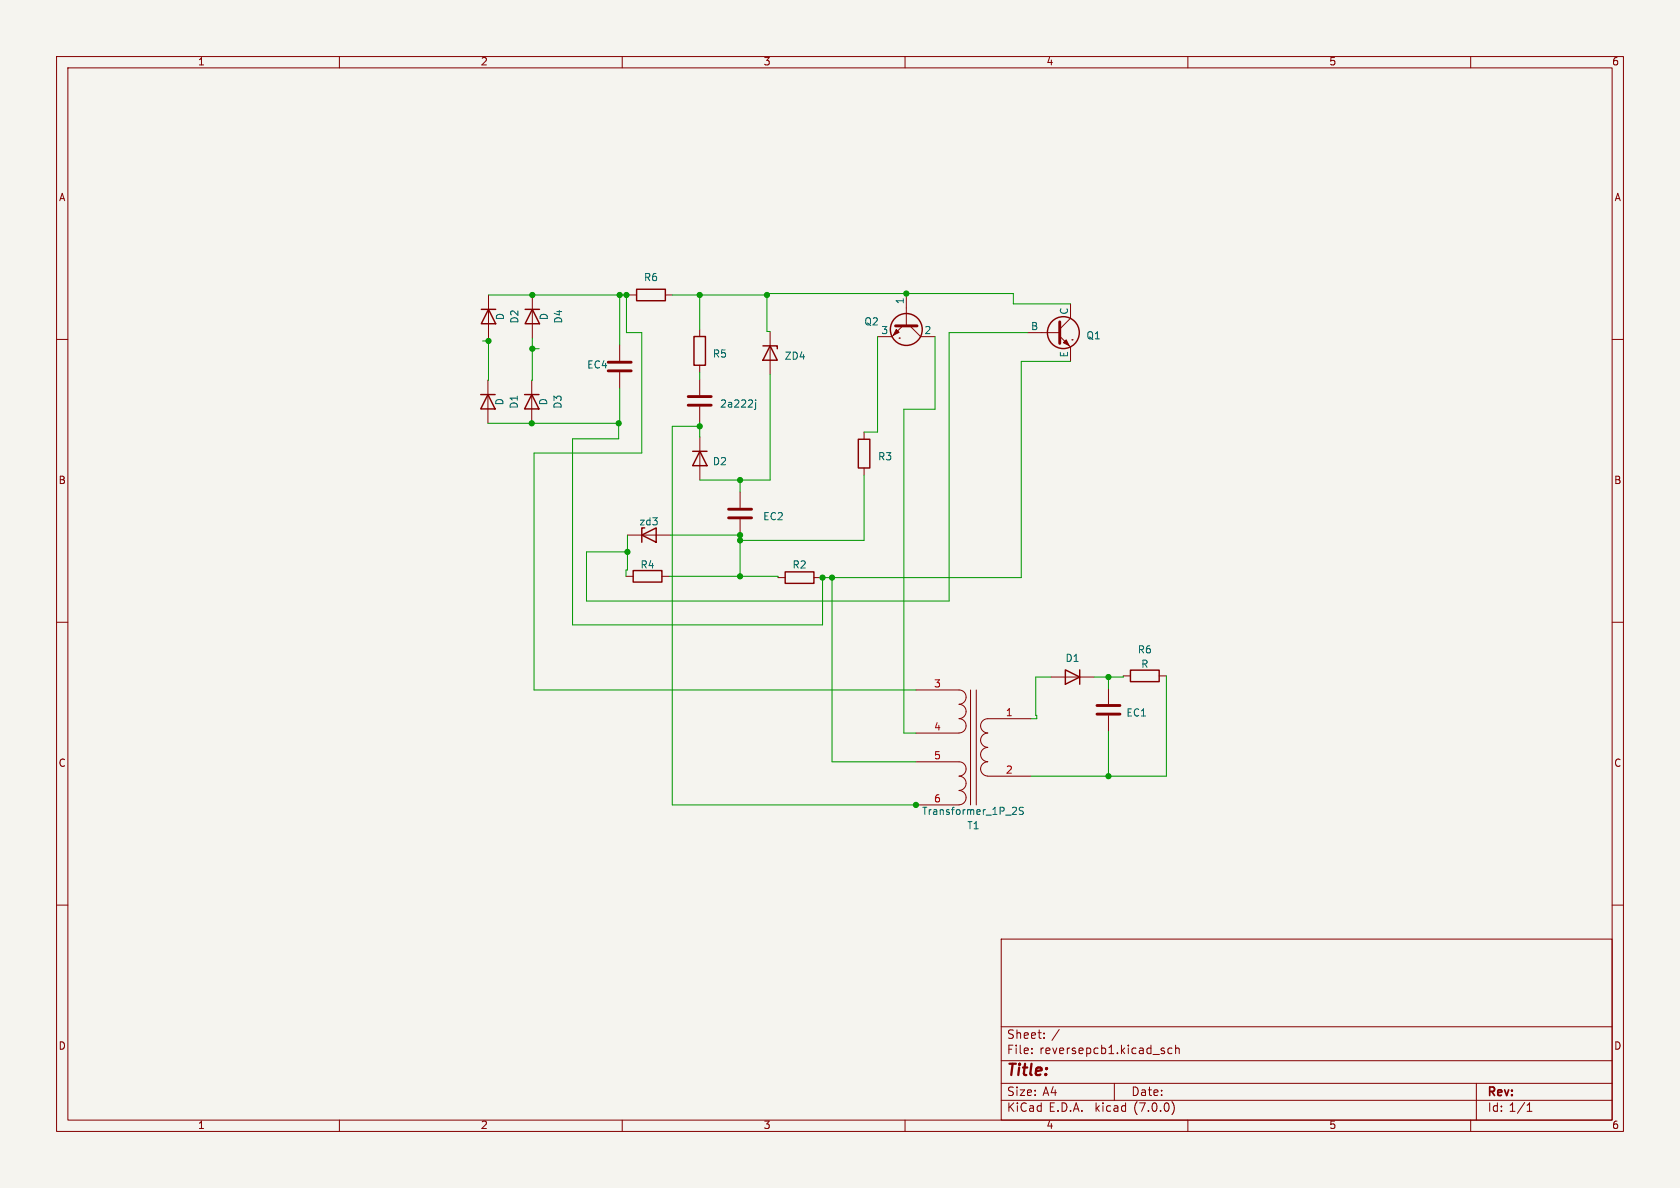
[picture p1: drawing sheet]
<svg xmlns="http://www.w3.org/2000/svg" width="297mm" height="210mm" viewBox="0 0 297 210" stroke-linecap="round" stroke-linejoin="round" font-family="sans-serif">
<path d="M0 0h297v210h-297z" fill="#f5f4ef" stroke="#f5f4ef" stroke-width=".18"/>
<g fill="none" stroke="#840000" stroke-width=".18">
<path d="M10 10h277v190h-277zM12 12h273v186h-273zM60 10v2M110 10v2M160 10v2M210 10v2M260 10v2M10 60h2M86.4 52.1v7.7M94.1 52.1v7.7M111.3 52.1h1.2M117.6 52.1h1.3"/>
<path d="M123.7 58.2v1.3M136.1 58.6v7.6M159 59.8h.1M159.6 57.6l-1.9 1.9h-2.6M160.2 51.9v5.7M160.9 57.6l1.9 1.9h2.5M181.6 58.8h5.8M187.4 59.4l1.9 1.9v2.6M189.3 53.7v2.6l-1.9 1.9M285 60h2M86.3 67.2v7.6M94 67.2v7.6"/>
<path d="M109.6 61v2.8M109.6 65.8v2.8M123.7 64.6v1.2M123.7 67.1v2.8M123.7 71.9v2.8M123.7 77.2v7.7M152.8 76.4v1.2M189.5 60.1h.1M110.9 94.6h7.6M130.8 87v2.8M130.8 91.8v2.8M152.8 82.7v1.3"/>
<path d="M10 110h2M110.7 101.9h1.2M117 101.9h1.3M137.5 102.1h1.3M143.9 102.1h1.3M185.8 119.7h7.6M198.6 119.5h1.2M204.9 119.5h1.3M285 110h2M161.9 134.7h7.6a1.26 1.26 0 0 1 1.3 1.2 1.26 1.26 0 0 1-1.3 1.3M161.9 122h7.6a1.27 1.27 0 0 1 1.3 1.2 1.27 1.27 0 0 1-1.3 1.3 1.26 1.26 0 0 1 1.3 1.3 1.26 1.26 0 0 1-1.3 1.2M169.5 139.8a1.26 1.26 0 0 1 1.3 1.2 1.26 1.26 0 0 1-1.3 1.3h-7.6"/>
<path d="M169.5 137.2a1.26 1.26 0 0 1 1.3 1.3 1.26 1.26 0 0 1-1.3 1.2M169.5 127.1a1.26 1.26 0 0 1 1.3 1.2 1.26 1.26 0 0 1-1.3 1.3h-7.6M171.6 122v20.3M172.6 122v20.3M174.6 134.7a1.26 1.26 0 0 0-1.2 1.2 1.26 1.26 0 0 0 1.2 1.3M174.6 132.1a1.26 1.26 0 0 0-1.2 1.3 1.26 1.26 0 0 0 1.2 1.2M174.6 137.2h7.6M182.2 127.1h-7.6a1.27 1.27 0 0 0-1.2 1.2 1.27 1.27 0 0 0 1.2 1.3 1.26 1.26 0 0 0-1.2 1.2 1.26 1.26 0 0 0 1.2 1.3M196 121.7v2.8M196 126.5v2.8M10 160h2M285 160h2"/>
<path d="M177 166h108v32h-108zM60 198v2M110 198v2M160 198v2M177 194.5h108M177 191.5h108M177 187.5h108M177 181.5h108M182.4 186.1v.2M182.4 185.3v.2M184.6 183.4v.2M184.6 182.6v.2"/>
<path d="M197 191.5v3M205.7 185.8l.2 .2-.2 .3M205.7 185.3h.1M207.2 194.7a1.72 1.72 0 0 1 0 2.3M207.2 185.3h-.4l-.3 .2v.5l.1 .2h.6M207.8 185.4l.2-.1h.4l.1 1M207.8 184.8v1.5M210 198v2M260 198v2M261 191.5v6.5M270 196.5h.8M270 195.4l.4-.4v1.5"/>
</g>
<g fill="none" stroke="#840000" stroke-width=".25">
<path d="M85.1 54.7h2.5M86.4 54.7l1.2 2.5h-2.5zM92.8 54.7h2.6M94.1 54.7l1.3 2.5h-2.6zM112.5 51.1h5.1v2.1h-5.1zM122.7 59.5h2v5.1h-2zM85 69.7h2.5M86.3 69.7l1.2 2.6h-2.5zM92.7 69.7h2.6M94 69.7l1.3 2.6h-2.6zM122.5 79.8h2.5M123.7 79.8l1.3 2.5h-2.5z"/>
<path d="M134.9 61.1h2.5v.5M136.1 61.1l1.3 2.6h-2.5zM151.7 77.6h2.1v5.1h-2.1zM113.5 94.6l2.5-1.3v2.6zM114 93.3h-.5v2.6M111.9 100.9h5.1v2h-5.1zM138.8 101.1h5.1v2h-5.1zM188.3 118.4l2.6 1.3-2.6 1.3zM190.9 118.4v2.6M199.8 118.5h5.1v2h-5.1z"/>
<circle cx="160.2" cy="58.2" r="2.82"/>
<circle cx="188" cy="58.8" r="2.82"/>
</g>
<path d="M133.6 70.7v.1M133.6 71.1v1.1l-.3 .2M179.2 142.7l.4 .1 .1 .3-.8 .9h.8M180.9 142.8l-.5-.1-.2 .1v.4l.6 .2 .1 .3-.2 .3-.5-.1" fill="none" stroke="#006464" stroke-width=".18"/>
<path d="M158.3 57.6h3.8M187.4 56.9v3.8M107.5 65.6h4.1M107.5 64h4.1M121.7 71.6h4M121.7 70.1h4M128.8 91.5h4.1M128.8 90h4.1M193.9 126.2h4.1M193.9 124.7h4.1" fill="none" stroke="#840000" stroke-width=".51"/>
<g fill="#840000" stroke="#840000" stroke-width=".18">
<path d="M158.4 58.2l.6 .6-1.1 .5z"/>
<path d="M188 60.6l.5-.5 .5 1z"/>
</g>
<g fill="none" stroke="#009600" stroke-width=".18">
<path d="M86.4 52.1h24.9M86.4 59.8v7.4h-.1M94.1 59.8v7.4h-.1M109.6 52.1v8.9M110.7 52.1v6.7h2.8v21.3h-19.1v41.9h67.5M118.9 52.1h16.7M123.7 52.1v6.1M155.1 59.5v16.9h-2.3M165.3 59.5v12.8h-5.5v57.3h2.1M181.6 58.8h-13.8v47.4h-64.1v-8.6h7.2M189.3 53.7h-10.2v-1.8h-43.5v6.7h.5M85.3 60.3h1.1"/>
<path d="M94.1 61.6h1.2M109.4 74.8v2.8h-8.2v32.9h44.2v-8.4M109.6 68.6v6.2h-23.3M123.7 65.8v1.3M123.7 74.7v2.5M123.7 75.4h-4.9v66.9h43.2M123.7 77.2h.1M136.1 66.2v18.7h-12.4M189.3 63.9h-8.8v38.2h-35.3M110.9 94.6v6.2h-.2v1.1M118.5 94.6h12.3v7.3M130.8 84.9v2.1"/>
<path d="M152.8 84v11.5h-22M118.3 101.9h19.2v.2M147.1 102.1v32.6h14.8M185.8 119.7h-2.7v6.8h.2v.6h-1.1M196 119.7v2M198.6 119.5v.2h-5.2M206.2 119.5v17.7h-24M196 129.3v7.9"/>
</g>
<g fill="#009600" stroke="#009600" stroke-width=".18">
<circle cx="135.6" cy="52.1" r=".46"/>
<circle cx="110.7" cy="52.1" r=".46"/>
<circle cx="123.7" cy="52.1" r=".46"/>
<circle cx="86.4" cy="60.3" r=".46"/>
<circle cx="94.1" cy="52.1" r=".46"/>
<circle cx="109.6" cy="52.1" r=".46"/>
<circle cx="94.1" cy="61.6" r=".46"/>
<circle cx="130.8" cy="84.9" r=".46"/>
<circle cx="161.9" cy="142.3" r=".46"/>
<circle cx="196" cy="137.2" r=".46"/>
<circle cx="160.2" cy="51.9" r=".46"/>
<circle cx="196" cy="119.7" r=".46"/>
<circle cx="94" cy="74.8" r=".46"/>
<circle cx="109.4" cy="74.8" r=".46"/>
<circle cx="123.7" cy="75.4" r=".46"/>
<circle cx="110.9" cy="97.6" r=".46"/>
<circle cx="147.1" cy="102.1" r=".46"/>
<circle cx="145.4" cy="102.1" r=".46"/>
<circle cx="130.8" cy="101.9" r=".46"/>
<circle cx="130.8" cy="95.5" r=".46"/>
<circle cx="130.8" cy="94.6" r=".46"/>
</g>
<text font-size="2.8" fill="#840000" x="178" y="190.8">Title:</text>
<g font-size="2.1" fill="#840000">
<text x="178" y="183.9">Sheet:</text>
<text x="185.9" y="183.9">/</text>
<text x="178" y="186.6">File:</text>
<text x="183.8" y="186.6">reversepcb1.kicad_sch</text>
<text x="178" y="196.8">KiCad</text>
<text x="178" y="194">Size:</text>
<text x="184.3" y="194">A4</text>
<text x="185.4" y="196.8">E.D.A.</text>
<text x="193.7" y="196.8">kicad</text>
<text x="200" y="194">Date:</text>
<text x="200.6" y="196.8">(7.0.0)</text>
<text x="263" y="194.2">Rev:</text>
<text x="263" y="196.8">Id: 1/1</text>
</g>
<g font-size="1.8" fill="#840000">
<text x="35" y="11.8">1</text>
<text x="85" y="11.8">2</text>
<text x="135" y="11.8">3</text>
<text x="185" y="11.8">4</text>
<text x="235" y="11.8">5</text>
<text x="285" y="11.8">6</text>
<text x="10.4" y="35.8">A</text>
<text x="285.4" y="35.8">A</text>
<text x="10.3" y="85.8">B</text>
<text x="285.3" y="85.8">B</text>
<text x="10.3" y="135.8">C</text>
<text x="285.3" y="135.8">C</text>
<text x="10.3" y="185.8">D</text>
<text x="285.3" y="185.8">D</text>
<text x="35" y="199.8">1</text>
<text x="85" y="199.8">2</text>
<text x="135" y="199.8">3</text>
<text x="185" y="199.8">4</text>
<text x="235" y="199.8">5</text>
<text x="285" y="199.8">6</text>
</g>
<g font-size="1.8" fill="#006464">
<text x="113.8" y="50">R6</text>
<text x="160" y="53.8" transform="rotate(-90 160 53.8)">1</text>
<text x="89.4" y="56.7" transform="rotate(-90 89.4 56.7)">D</text>
<text x="91.9" y="57.3" transform="rotate(-90 91.9 57.3)">D2</text>
<text x="97.1" y="56.7" transform="rotate(-90 97.1 56.7)">D</text>
<text x="99.7" y="57.3" transform="rotate(-90 99.7 57.3)">D4</text>
<text x="152.7" y="57.8">Q2</text>
<text x="155.7" y="59.3">3</text>
<text x="163.4" y="59.3">2</text>
<text x="182.2" y="58.5">B</text>
<text x="189" y="55.7" transform="rotate(-90 189 55.7)">C</text>
<text x="103.7" y="65.4">EC4</text>
<text x="126" y="63.5">R5</text>
<text x="138.7" y="63.9">ZD4</text>
<text x="189" y="63.2" transform="rotate(-90 189 63.2)">E</text>
<text x="192" y="60.3">Q1</text>
<text x="89.3" y="71.7" transform="rotate(-90 89.3 71.7)">D</text>
<text x="97" y="71.7" transform="rotate(-90 97 71.7)">D</text>
<text x="91.8" y="72.3" transform="rotate(-90 91.8 72.3)">D1</text>
<text x="99.6" y="72.3" transform="rotate(-90 99.6 72.3)">D3</text>
<text x="127.2" y="72.3">2a222j</text>
<text x="126" y="82.5">D2</text>
<text x="155.2" y="81.6">R3</text>
<text x="113" y="93.2">zd3</text>
<text x="134.9" y="92.2">EC2</text>
<text x="113.2" y="100.8">R4</text>
<text x="140" y="100.8">R2</text>
<text x="188.3" y="117.3">D1</text>
<text x="201.1" y="115.8">R6</text>
<text x="201.7" y="118.3">R</text>
<text x="199.1" y="126.9">EC1</text>
<text x="163" y="144.3">Transformer_1P_2S</text>
<text x="170.9" y="146.9">T1</text>
</g>
<g font-size="1.8" fill="#a90000">
<text x="165.1" y="121.7">3</text>
<text x="165.1" y="129.3">4</text>
<text x="177.8" y="126.8">1</text>
<text x="165.1" y="134.4">5</text>
<text x="177.8" y="137">2</text>
<text x="165.1" y="142">6</text>
</g>
</svg>
